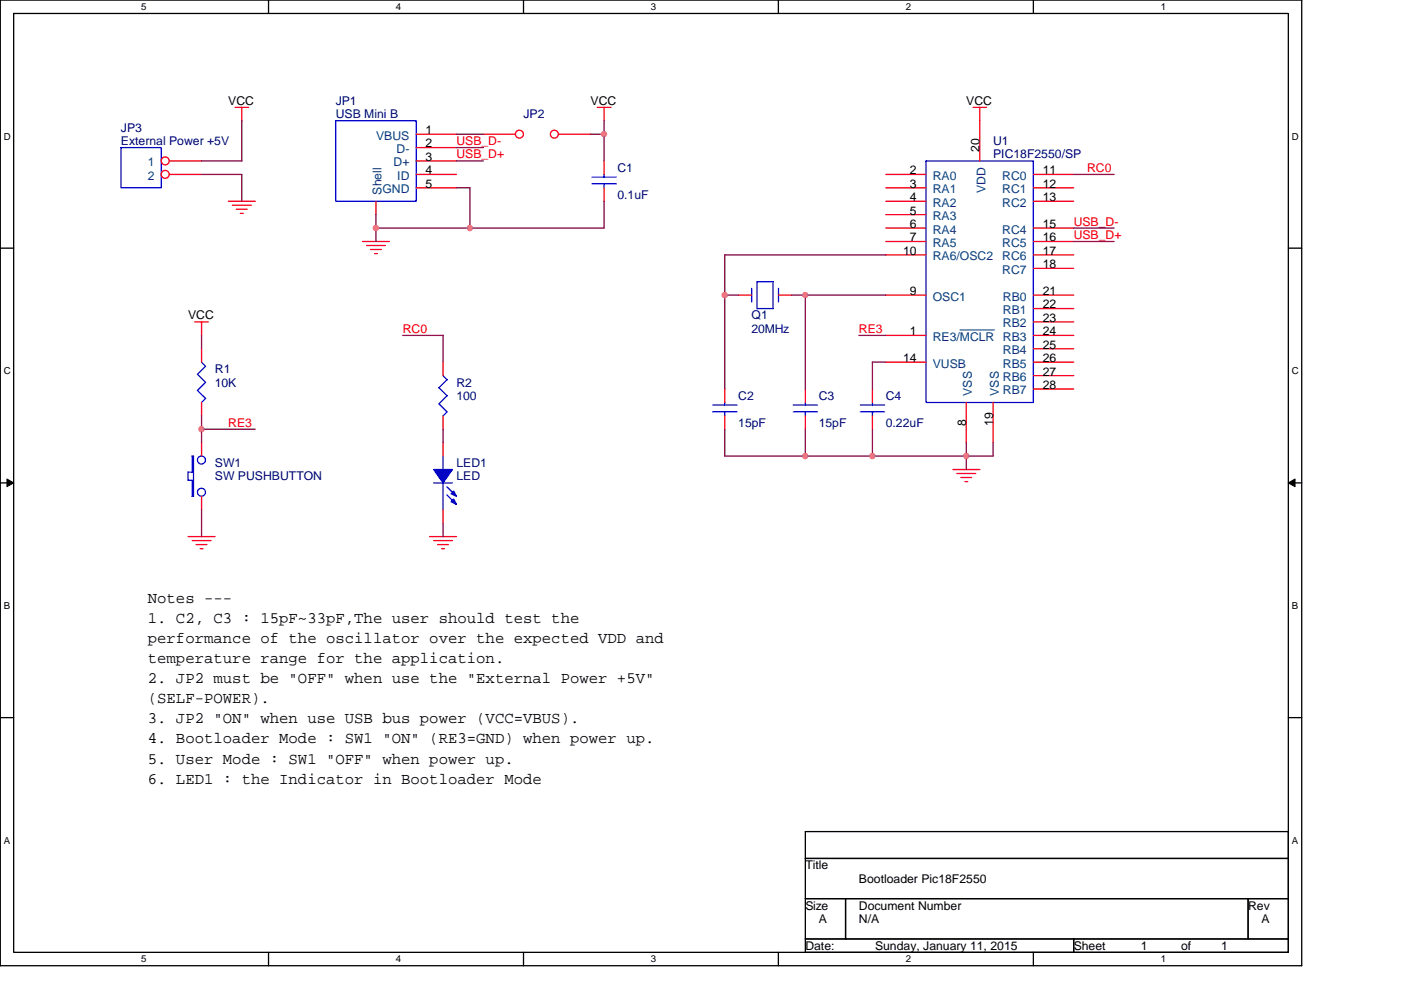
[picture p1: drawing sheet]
<svg xmlns="http://www.w3.org/2000/svg" width="297mm" height="210mm" viewBox="0 0 297 210" stroke-linecap="round" stroke-linejoin="round" font-family="sans-serif">
<path d="M.1 0h275.9v204.8h-275.9zM2.9 2.9h270.3v199.1h-270.3z" fill="none" stroke="#000" stroke-width=".28"/>
<g fill="#fff">
<path d="M29.9 .3h1.1v2.3h-1.1z"/>
<path d="M29.9 202.3h1.1v2.3h-1.1z"/>
</g>
<path d="M56.9 0v2.9M56.9 202v2.8" fill="none" stroke="#000" stroke-width=".28"/>
<g fill="#fff">
<path d="M83.9 .3h1.2v2.3h-1.2z"/>
<path d="M83.9 202.3h1.2v2.3h-1.2z"/>
</g>
<path d="M111 0v2.9M111 202v2.8" fill="none" stroke="#000" stroke-width=".28"/>
<g fill="#fff">
<path d="M138 .3h1.1v2.3h-1.1z"/>
<path d="M138 202.3h1.1v2.3h-1.1z"/>
</g>
<path d="M165 0v2.9M165 202v2.8" fill="none" stroke="#000" stroke-width=".28"/>
<g fill="#fff">
<path d="M192 .3h1.2v2.3h-1.2z"/>
<path d="M192 202.3h1.2v2.3h-1.2z"/>
</g>
<path d="M219.1 0v2.9M219.1 202v2.8" fill="none" stroke="#000" stroke-width=".28"/>
<g fill="#fff">
<path d="M246.1 .3h1.1v2.3h-1.1z"/>
<path d="M246.1 202.3h1.1v2.3h-1.1z"/>
<path d="M.8 27.7h1.5v2.3h-1.5z"/>
<path d="M273.9 27.7h1.5v2.3h-1.5z"/>
<path d="M.8 77.5h1.5v2.3h-1.5z"/>
<path d="M273.9 77.5h1.5v2.3h-1.5z"/>
</g>
<path d="M.1 52.6h2.8M273.2 52.6h2.8" fill="none" stroke="#000" stroke-width=".28"/>
<g fill="#fff">
<path d="M.8 127.3h1.4v2.3h-1.4z"/>
<path d="M273.9 127.3h1.3v2.3h-1.3z"/>
</g>
<path d="M.1 102.4h2.8M273.2 102.4h2.8" fill="none" stroke="#000" stroke-width=".28"/>
<path d="M1.5 101.6l1.4 .8-1.4 .8zM273.2 102.4l1.4-.8v1.6z" fill="#000" stroke="#000" stroke-width=".21"/>
<g fill="#fff">
<path d="M.8 177.1h1.4v2.3h-1.4z"/>
<path d="M273.9 177.1h1.3v2.3h-1.3z"/>
</g>
<path d="M.1 152.2h2.8M273.2 152.2h2.8M170.7 176.4h102.5v5.7h-102.5zM170.7 199.2h56.9v2.8h-56.9zM170.7 182.1h102.5v8.5h-102.5zM170.7 190.6h8.6v8.6h-8.6zM179.3 190.6h85.3v8.6h-85.3zM227.6 199.2h45.6v2.8h-45.6zM264.6 190.6h8.6v8.6h-8.6z" fill="none" stroke="#000" stroke-width=".28"/>
<g fill="none" stroke="#f00" stroke-width=".28">
<path d="M35.9 37h6.8M35.9 34.1h6.8M49.8 22.8h2.9M51.3 22.8v2.8M88.2 37h8.6M88.2 39.8h8.6M88.2 28.5h8.6M88.2 31.3h8.6M88.2 34.1h8.6M102.5 28.5h6.8M118.4 28.5h6.8M126.6 22.8h2.9"/>
<path d="M128.1 22.8v2.8M128.1 34.1v2.9M128.1 39.8v2.9M187.8 37h8.5M187.8 39.8h8.5M206.3 22.8h2.9M207.7 22.8v11.3M219.1 37h8.5M219.1 39.8h8.5M48.4 42.7h5.7M49.3 43.5h4M50.1 44.4h2.3"/>
<path d="M51 45.3h.6M76.9 51.2h5.7M77.7 52.1h4M78.5 52.9h2.4M79.4 53.8h.6M79.7 42.7v2.8M187.8 51.2h8.5M187.8 42.7h8.5M187.8 45.5h8.5M187.8 48.4h8.5M187.8 54.1h8.5M219.1 51.2h8.5"/>
<path d="M219.1 42.7h8.5M219.1 48.4h8.5M219.1 54.1h8.5M219.1 56.9h8.5M41.3 68.3h2.9M42.7 68.3v2.9M42.7 74v2.8M93.9 76.8v2.9M156.5 62.6h2.9M165.1 62.6h2.8M187.8 62.6h8.5M187.8 76.8h8.5"/>
<path d="M187.8 71.1h8.5M219.1 68.3h8.5M219.1 62.6h8.5M219.1 76.8h8.5M219.1 65.4h8.5M219.1 71.1h8.5M219.1 74h8.5M219.1 79.7h8.5M42.7 85.4v2.8M42.7 93.9v2.8M93.9 88.2v2.8M93.9 93.9v2.8"/>
<path d="M153.7 82.5v2.9M153.7 88.2v2.8M170.7 82.5v2.9M170.7 88.2v2.8M185 82.5v2.9M185 88.2v2.8M202 99.6h5.7M204.9 85.4v8.5M210.6 85.4v8.5M219.1 82.5h8.5M39.9 113.8h5.7M40.7 114.7h4"/>
<path d="M41.6 115.5h2.3M42.4 116.4h.6M42.7 105.3v2.8M91.1 113.8h5.7M91.9 114.7h4M92.8 115.5h2.3M93.6 116.4h.6M93.9 108.1v2.9M202.9 100.4h4M203.7 101.3h2.3M204.6 102.2h.6"/>
<circle cx="35" cy="34.1" r=".84"/>
<circle cx="35" cy="37" r=".84"/>
<circle cx="110.1" cy="28.5" r=".84"/>
<circle cx="117.5" cy="28.5" r=".84"/>
</g>
<g fill="none" stroke="#00f" stroke-width=".28">
<path d="M25.7 31.3h8.5v8.5h-8.5zM71.2 25.6h17v17.1h-17zM125.5 39h5.2M125.5 37.6h5.2M128.1 37v.6M128.1 39v.8M196.3 34.1h22.8v51.3h-22.8zM41.9 79.4l1.7 1.7M42.7 76.8l.9 .9M43.6 77.7l-1.8 1.7M93.9 79.7l.9 .8M159.4 61.2v2.9"/>
<path d="M163.9 65.4v-5.6h-3.4v5.7l3.4-.1M165.1 61.2v2.9M40.7 96.7h.3v8.6h-.3v-3.4h-.8v-1.8h.8M40.7 96.7v3.5M41.9 82.8l1.7 1.7M43.6 81.1l-1.8 1.7M43.6 84.5l-.9 .9M93.1 82.2l1.7 1.7M93.1 85.6l1.7 1.8M93.9 96.7v2.9M94.8 80.5l-1.8 1.8M94.8 83.9l-1.8 1.8"/>
<path d="M94.8 87.4l-.9 .8M151.1 87.4h5.1M151.1 85.9h5.1M153.7 85.4v.5M153.7 87.3v.9M168.2 87.4h5.1M168.2 85.9h5.1M170.7 85.4v.5M170.7 87.3v.9M182.4 87.4h5.2M182.4 85.9h5.2M185 85.4v.5"/>
<path d="M185 87.3v.9M91.9 102.4h4M93.9 102.4v5.7M94.8 103.3l1.7 1.7M94.8 105l1.7 1.7"/>
<circle cx="42.7" cy="97.6" r=".85"/>
<circle cx="42.7" cy="104.4" r=".84"/>
</g>
<path d="M203.5 70h7.3" fill="none" stroke="#004080" stroke-width=".21"/>
<g fill="#00f" stroke="#00f" stroke-width=".28">
<path d="M91.9 99.6h4l-2 2.8z" fill-rule="evenodd"/>
<path d="M96.2 105.8l.6 1.2-1.2-.6z" fill-rule="evenodd"/>
<path d="M96.2 104.1l.6 1.2-1.2-.6z" fill-rule="evenodd"/>
</g>
<g fill="none" stroke="#800040" stroke-width=".28">
<path d="M42.7 37h8.6M42.7 34.1h8.6M51.3 25.6v8.5M51.3 37v5.7M96.7 39.8h2.9M96.7 34.1h5.8M96.7 28.5h5.8M96.8 31.3h5.7M99.6 39.8v8.6M125.2 28.5h2.9M128.1 25.6v8.5M227.6 37h8.6"/>
<path d="M79.7 48.4h48.4M79.7 45.5v5.7M128.1 42.7v5.7M187.8 54.1l-34.1-.1v28.5M227.6 51.2h8.6M227.6 48.4h8.6M42.7 71.1v2.9M85.4 71.1h8.5v5.7M153.6 62.6h2.9M170.7 62.6v19.9M182.1 71.1h5.7M185 76.8h2.8"/>
<path d="M185 76.8v5.7M187.8 62.6h-19.9M42.7 88.2v5.7M42.7 91h11.4M93.9 91v2.9M153.7 91l-.1 5.7h57v-2.8M170.7 91v5.8M185 91v5.8M204.9 93.9v5.7M42.7 108.1v5.7M93.9 111v2.8"/>
</g>
<g fill="#f0f" stroke="#f0f" stroke-width=".28">
<circle cx="204.9" cy="96.7" r=".56"/>
<circle cx="170.7" cy="62.6" r=".55"/>
<circle cx="153.7" cy="62.6" r=".56"/>
<circle cx="42.7" cy="91" r=".55"/>
<circle cx="170.7" cy="96.7" r=".56"/>
<circle cx="184.9" cy="96.7" r=".56"/>
<circle cx="128.1" cy="28.4" r=".55"/>
<circle cx="99.6" cy="48.4" r=".55"/>
<circle cx="79.7" cy="48.4" r=".56"/>
</g>
<g font-size="3.4">
<text x="31.3" y="127.9">Notes ---</text>
<text x="31.3" y="132.2">1. C2, C3 : 15pF~33pF,The user should test the</text>
<text x="31.3" y="136.4">performance of the oscillator over the expected VDD and</text>
<text x="31.3" y="140.7">temperature range for the application.</text>
<text x="31.3" y="144.9">2. JP2 must be &quot;OFF&quot; when use the &quot;External Power +5V&quot;</text>
<text x="31.3" y="149.2">(SELF-POWER).</text>
<text x="31.3" y="153.4">3. JP2 &quot;ON&quot; when use USB bus power (VCC=VBUS).</text>
<text x="31.3" y="157.7">4. Bootloader Mode : SW1 &quot;ON&quot; (RE3=GND) when power up.</text>
<text x="31.3" y="161.9">5. User Mode : SW1 &quot;OFF&quot; when power up.</text>
<text x="31.3" y="166.2">6. LED1 : the Indicator in Bootloader Mode</text>
</g>
<g font-size="2.6">
<text x="48.4" y="22.2">VCC</text>
<text x="125.2" y="22.2">VCC</text>
<text x="204.9" y="22.2">VCC</text>
<text x="90.2" y="28.4">1</text>
<text x="90.2" y="31.3">2</text>
<text x="90.2" y="34.1">3</text>
<text x="207.7" y="32.2" transform="rotate(-90 207.7 32.2)">20</text>
<text x="90.2" y="37">4</text>
<text x="90.2" y="39.8">5</text>
<text x="192.9" y="37">2</text>
<text x="192.9" y="39.8">3</text>
<text x="221.1" y="37">11</text>
<text x="221.1" y="39.8">12</text>
<text x="192.9" y="42.7">4</text>
<text x="192.9" y="45.5">5</text>
<text x="221.1" y="42.7">13</text>
<text x="192.9" y="48.3">6</text>
<text x="192.9" y="51.2">7</text>
<text x="221.1" y="48.3">15</text>
<text x="221.1" y="51.2">16</text>
<text x="191.5" y="54">10</text>
<text x="221.1" y="54">17</text>
<text x="221.1" y="56.9">18</text>
<text x="192.9" y="62.6">9</text>
<text x="221.1" y="62.6">21</text>
<text x="221.1" y="65.4">22</text>
<text x="39.9" y="67.8">VCC</text>
<text x="192.9" y="71.1">1</text>
<text x="221.1" y="68.3">23</text>
<text x="221.1" y="71.1">24</text>
<text x="191.5" y="76.8">14</text>
<text x="221.1" y="74">25</text>
<text x="221.1" y="76.8">26</text>
<text x="221.1" y="79.7">27</text>
<text x="221.1" y="82.5">28</text>
<text x="204.8" y="90.3" transform="rotate(-90 204.8 90.3)">8</text>
<text x="210.5" y="90.3" transform="rotate(-90 210.5 90.3)">19</text>
<text x="170.7" y="184.4">Title</text>
<text x="182.1" y="187.2">Bootloader Pic18F2550</text>
<text x="170.7" y="192.9">Size</text>
<text x="173.6" y="195.8">A</text>
<text x="182.1" y="192.9">Document Number</text>
<text x="182.1" y="195.8">N/A</text>
<text x="264.6" y="192.9">Rev</text>
<text x="267.5" y="195.8">A</text>
<text x="170.7" y="201.5">Date:</text>
<text x="185.5" y="201.5">Sunday, January 11, 2015</text>
<text x="227.6" y="201.5">Sheet</text>
<text x="241.9" y="201.5">1</text>
<text x="250.4" y="201.5">of</text>
<text x="258.9" y="201.5">1</text>
</g>
<g font-size="2.6" fill="#000080">
<text x="71.2" y="22.2">JP1</text>
<text x="25.7" y="27.9">JP3</text>
<text x="71.2" y="25.1">USB Mini B</text>
<text x="111" y="25.1">JP2</text>
<text x="25.7" y="30.8">External Power +5V</text>
<text x="210.6" y="30.8">U1</text>
<text x="210.6" y="33.6">PIC18F2550/SP</text>
<text x="130.9" y="36.4">C1</text>
<text x="130.9" y="42.1">0.1uF</text>
<text x="159.4" y="67.8">Q1</text>
<text x="159.4" y="70.6">20MHz</text>
<text x="45.6" y="79.1">R1</text>
<text x="45.6" y="82">10K</text>
<text x="96.8" y="82">R2</text>
<text x="96.8" y="84.8">100</text>
<text x="156.5" y="84.8">C2</text>
<text x="173.6" y="84.8">C3</text>
<text x="187.8" y="84.8">C4</text>
<text x="156.5" y="90.5">15pF</text>
<text x="173.6" y="90.5">15pF</text>
<text x="187.8" y="90.5">0.22uF</text>
<text x="45.6" y="99">SW1</text>
<text x="45.6" y="101.9">SW PUSHBUTTON</text>
<text x="96.8" y="99">LED1</text>
<text x="96.8" y="101.9">LED</text>
</g>
<g font-size="2.6" fill="#004080">
<text x="79.8" y="29.6">VBUS</text>
<text x="31.3" y="35.3">1</text>
<text x="83.5" y="35.3">D+</text>
<text x="84.1" y="32.5">D-</text>
<text x="31.3" y="38.2">2</text>
<text x="80.9" y="41.3" transform="rotate(-90 80.9 41.3)">Shell</text>
<text x="81.1" y="41">GND</text>
<text x="84.2" y="38.2">ID</text>
<text x="197.8" y="38.2">RA0</text>
<text x="197.8" y="41">RA1</text>
<text x="208.9" y="41" transform="rotate(-90 208.9 41)">VDD</text>
<text x="212.5" y="38.2">RC0</text>
<text x="212.5" y="41">RC1</text>
<text x="197.8" y="43.9">RA2</text>
<text x="197.8" y="46.7">RA3</text>
<text x="212.5" y="43.9">RC2</text>
<text x="197.8" y="49.5">RA4</text>
<text x="197.8" y="52.4">RA5</text>
<text x="212.5" y="49.5">RC4</text>
<text x="212.5" y="52.4">RC5</text>
<text x="197.8" y="55.2">RA6/OSC2</text>
<text x="212.5" y="55.2">RC6</text>
<text x="212.5" y="58.1">RC7</text>
<text x="197.8" y="63.8">OSC1</text>
<text x="212.6" y="63.8">RB0</text>
<text x="212.6" y="66.6">RB1</text>
<text x="212.6" y="69.4">RB2</text>
<text x="197.8" y="72.3">RE3/MCLR RB3</text>
<text x="197.8" y="78">VUSB</text>
<text x="212.6" y="75.1">RB4</text>
<text x="212.6" y="78">RB5</text>
<text x="206.1" y="83.9" transform="rotate(-90 206.1 83.9)">VSS</text>
<text x="211.7" y="83.9" transform="rotate(-90 211.7 83.9)">VSS</text>
<text x="212.6" y="80.8">RB6</text>
<text x="212.6" y="83.7">RB7</text>
</g>
<g font-size="2.6" fill="#f00">
<text x="96.8" y="33.6">USB_D+</text>
<text x="96.8" y="30.8">USB_D-</text>
<text x="230.5" y="36.4">RC0</text>
<text x="227.6" y="47.8">USB_D-</text>
<text x="227.6" y="50.7">USB_D+</text>
<text x="85.4" y="70.6">RC0</text>
<text x="182.1" y="70.6">RE3</text>
<text x="48.4" y="90.5">RE3</text>
</g>
<g font-size="2">
<text x="29.9" y="2.1">5</text>
<text x="83.9" y="2.1">4</text>
<text x="138" y="2.1">3</text>
<text x="192" y="2.1">2</text>
<text x="246.1" y="2.1">1</text>
<text x=".8" y="29.6">D</text>
<text x="273.9" y="29.6">D</text>
<text x=".8" y="79.4">C</text>
<text x="273.9" y="79.4">C</text>
<text x=".8" y="129.2">B</text>
<text x="273.9" y="129.2">B</text>
<text x=".8" y="178.9">A</text>
<text x="273.9" y="178.9">A</text>
<text x="29.9" y="204.1">5</text>
<text x="83.9" y="204.1">4</text>
<text x="138" y="204.1">3</text>
<text x="192" y="204.1">2</text>
<text x="246.1" y="204.1">1</text>
</g>
</svg>
